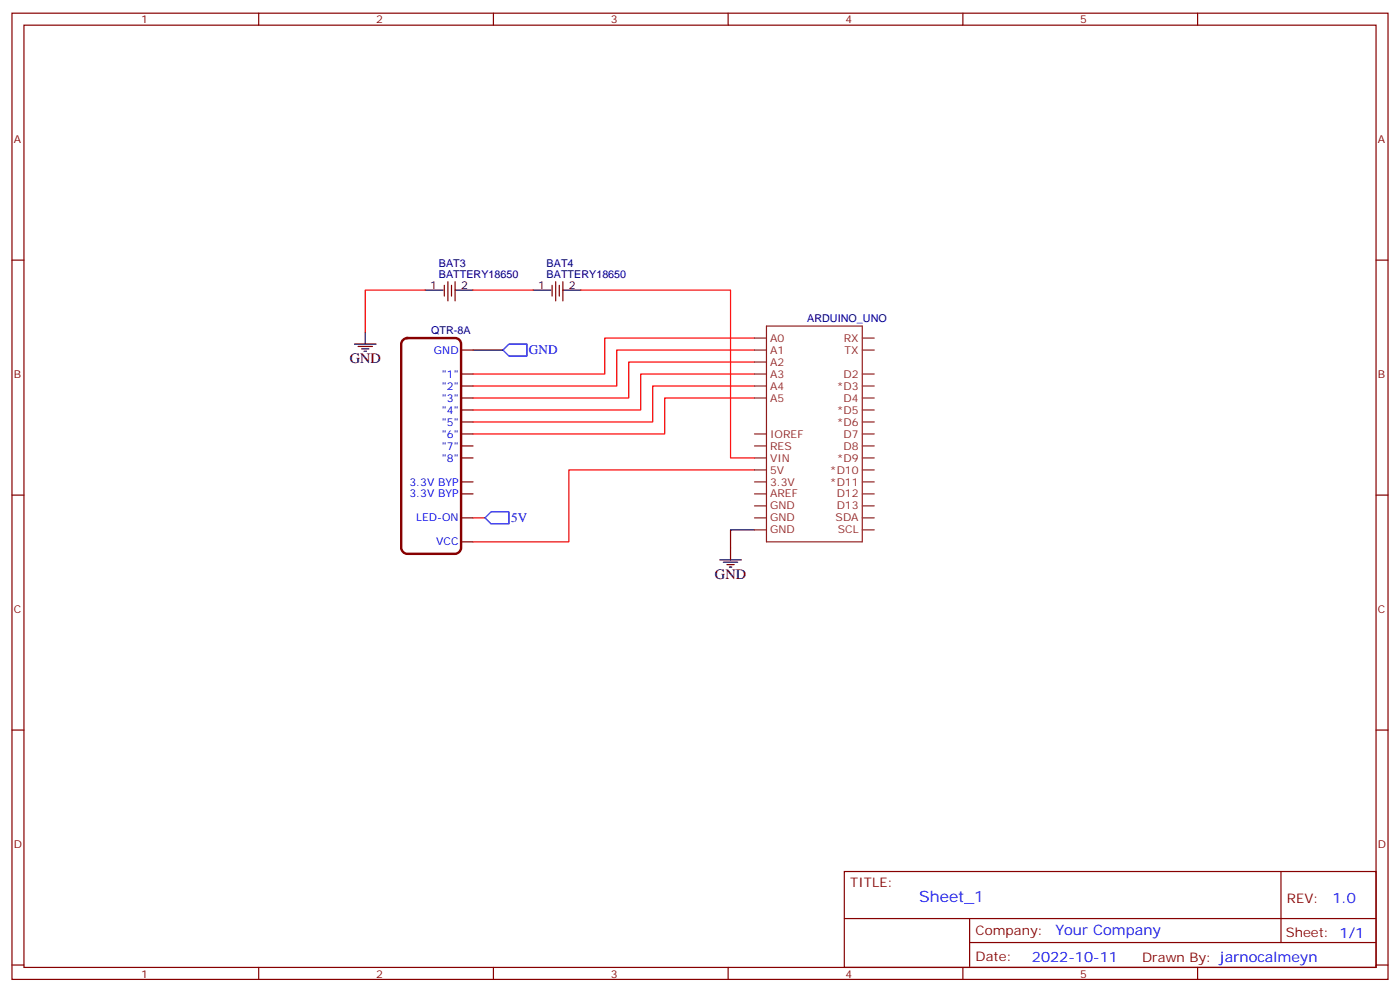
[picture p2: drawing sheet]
<svg xmlns="http://www.w3.org/2000/svg" width="412mm" height="292mm" viewBox="0 0 412 292" stroke-linecap="round" stroke-linejoin="round" font-family="sans-serif">
<g fill="none" stroke="#870000" stroke-width=".35">
<path d="M3.5 3.9h405.4v284.3h-405.4zM7.1 7.4h398.2v277.3h-398.2zM76.2 3.9v3.5M145.3 3.9v3.5M214.5 3.9v3.5M283.6 3.9v3.5M352.8 3.9v3.5M3.5 76.6h3.6M405.3 76.6h3.6M130.9 84v3.1M131.9 82.9v5.6M133 84v3.1"/>
<path d="M134.1 82.9v5.6M162.6 84v3.1M163.7 82.9v5.6M164.7 84v3.1M165.8 82.9v5.6M135.8 103h3.5M135.8 110.1h3.5M135.8 113.6h3.5M135.8 117.1h3.5M135.8 120.6h3.5M135.8 124.2h3.5M135.8 127.7h3.5"/>
<path d="M135.8 131.2h3.5M135.8 134.8h3.5M3.5 145.7h3.6M135.8 141.8h3.5M135.8 145.3h3.5M135.8 159.5h3.5M135.8 152.4h3.5M405.3 145.7h3.6M3.5 214.8h3.6M405.3 214.8h3.6M248.7 256.5h156.6v28.2h-156.6zM377.3 256.5v20.9"/>
<path d="M248.7 270.3h156.5M285.6 277.4h119.6M285.6 270.3v14.1M3.5 284h3.6M76.2 284.7v3.5M145.3 284.7v3.5M214.5 284.7v3.5M283.6 284.7v3.5M352.8 284.7v3.5M405.3 284h3.6"/>
</g>
<path d="M125.2 85.4h-17.6v12.3M139.3 85.4h17.7M171.1 85.4h44.1v49.4h7M222.2 99.5h-44v10.6h-38.9M222.2 117.1h-26.4v10.6h-56.5M222.2 113.6h-29.9v10.6h-53M222.2 110.1h-33.5v10.5h-49.4M222.2 106.5h-37v10.6h-45.9M222.2 103h-40.5v10.6h-42.4M222.2 138.3h-54.6v21.2h-28.3M139.3 152.4h3.6" fill="none" stroke="#f00" stroke-width=".35"/>
<path d="M148.2 103l1.7-1.8h5.3v3.6h-5.3zM142.9 152.4l1.7-1.8h5.3v3.6h-5.3z" fill="none" stroke="#00f" stroke-width=".35"/>
<g fill="none" stroke="#000" stroke-width=".35">
<path d="M107.6 97.7v3.5M125.2 85.4h5.3M134.1 85.4h5.2M157 85.4h5.3M165.8 85.4h5.3M104.4 101.2h6.4M105.5 102h4.2M106.5 102.7h2.2M107.2 103.4h.7M139.3 103h8.9M222.2 155.9h-7v8.8M212 164.7h6.4"/>
<path d="M213.1 165.5h4.2M214.1 166.2h2.2M214.8 166.9h.7"/>
</g>
<path d="M118.8 100l1.1-.5h14.2a1.76 1.76 0 0 1 1.7 1.7v60a1.89 1.89 0 0 1-1.7 1.8h-14.2a1.89 1.89 0 0 1-1.7-1.8v-60z" fill="none" stroke="#870000" stroke-width=".71"/>
<g fill="none" stroke="#8c2424" stroke-width=".35">
<path d="M222.2 99.5h3.6M225.8 96h28.2v63.5h-28.2zM254 99.5h3.5M222.2 103h3.6M222.2 110.1h3.6M222.2 113.6h3.6M222.2 117.1h3.6M222.2 106.5h3.6M254 103h3.5M254 110.1h3.5M254 113.6h3.5M254 117.1h3.5"/>
<path d="M222.2 127.7h3.6M222.2 131.2h3.6M222.2 134.8h3.6M222.2 138.3h3.6M254 120.6h3.5M254 124.2h3.5M254 127.7h3.5M254 131.2h3.5M254 134.8h3.5M254 138.3h3.5M222.2 141.8h3.6M222.2 145.3h3.6"/>
<path d="M222.2 148.9h3.6M222.2 152.4h3.6M222.2 155.9h3.6M254 141.8h3.5M254 145.3h3.5M254 148.9h3.5M254 152.4h3.5M254 155.9h3.5"/>
</g>
<text font-size="4.6" fill="#00f" x="270.8" y="265.5">Sheet_1</text>
<g font-size="4.2">
<text x="103" y="106.9">GND</text>
<text x="210.6" y="170.4">GND</text>
</g>
<g font-size="4.2" fill="#00f">
<text x="392.5" y="265.7">1.0</text>
<text x="310.9" y="275.3">Your Company</text>
<text x="304" y="283.1">2022-10-11</text>
</g>
<g font-size="3.9" fill="#00f">
<text x="155.8" y="104.3">GND</text>
<text x="150.6" y="153.7">5V</text>
</g>
<g font-size="3.9" fill="#800">
<text x="250.5" y="261.1">TITLE:</text>
<text x="379.1" y="265.7">REV:</text>
<text x="287.4" y="275.3">Company:</text>
<text x="378.7" y="275.9">Sheet: 1/1</text>
<text x="287.4" y="282.9">Date:</text>
<text x="336.4" y="283">Drawn By: jarnocalmeyn</text>
</g>
<g font-size="3.2" fill="#800">
<text x="41.6" y="6.9">1</text>
<text x="110.8" y="6.9">2</text>
<text x="179.9" y="6.9">3</text>
<text x="249.1" y="6.9">4</text>
<text x="318.2" y="6.9">5</text>
<text x="4.1" y="42">A</text>
<text x="405.9" y="42">A</text>
<text x="4.1" y="111.1">B</text>
<text x="405.9" y="111.1">B</text>
<text x="4.1" y="180.3">C</text>
<text x="405.9" y="180.3">C</text>
<text x="4.1" y="249.4">D</text>
<text x="405.9" y="249.4">D</text>
<text x="41.6" y="287.7">1</text>
<text x="110.8" y="287.7">2</text>
<text x="179.9" y="287.7">3</text>
<text x="249.1" y="287.7">4</text>
<text x="318.2" y="287.7">5</text>
</g>
<g font-size="3.2" fill="#000080">
<text x="129.3" y="81.8">BATTERY18650</text>
<text x="129.3" y="78.7">BAT3</text>
<text x="161" y="81.8">BATTERY18650</text>
<text x="161" y="78.7">BAT4</text>
<text x="237.8" y="94.9">ARDUINO_UNO</text>
<text x="127" y="98.4">QTR-8A</text>
</g>
<g font-size="3.2">
<text x="126.7" y="85">1</text>
<text x="135.8" y="85">2</text>
<text x="158.5" y="85">1</text>
<text x="167.6" y="85">2</text>
</g>
<g font-size="3.2" fill="#8d2323">
<text x="226.8" y="100.5">A0</text>
<text x="248.6" y="100.5">RX</text>
<text x="226.8" y="104.1">A1</text>
<text x="226.8" y="107.6">A2</text>
<text x="248.8" y="104.1">TX</text>
<text x="226.8" y="111.1">A3</text>
<text x="248.5" y="111.1">D2</text>
<text x="226.8" y="114.7">A4</text>
<text x="226.8" y="118.2">A5</text>
<text x="246.5" y="114.7">*D3</text>
<text x="248.5" y="118.2">D4</text>
<text x="246.5" y="121.7">*D5</text>
<text x="246.5" y="125.2">*D6</text>
<text x="226.8" y="128.8">IOREF</text>
<text x="248.5" y="128.8">D7</text>
<text x="226.8" y="135.8">VIN</text>
<text x="226.8" y="132.3">RES</text>
<text x="246.5" y="135.8">*D9</text>
<text x="248.5" y="132.3">D8</text>
<text x="226.8" y="139.3">5V</text>
<text x="226.8" y="142.9">3.3V</text>
<text x="244.4" y="139.3">*D10</text>
<text x="244.4" y="142.9">*D11</text>
<text x="226.8" y="146.4">AREF</text>
<text x="226.8" y="149.9">GND</text>
<text x="246.5" y="146.4">D12</text>
<text x="246.5" y="149.9">D13</text>
<text x="226.8" y="153.5">GND</text>
<text x="246.2" y="153.5">SDA</text>
<text x="226.8" y="157">GND</text>
<text x="246.8" y="157">SCL</text>
</g>
<g font-size="3.2" fill="#00f">
<text x="127.8" y="104.1">GND</text>
<text x="130.2" y="111.1">&quot;1&quot;</text>
<text x="130.2" y="114.7">&quot;2&quot;</text>
<text x="130.2" y="118.2">&quot;3&quot;</text>
<text x="130.2" y="121.7">&quot;4&quot;</text>
<text x="130.2" y="125.2">&quot;5&quot;</text>
<text x="130.2" y="128.8">&quot;6&quot;</text>
<text x="130.2" y="132.3">&quot;7&quot;</text>
<text x="130.2" y="135.8">&quot;8&quot;</text>
<text x="120.6" y="142.9">3.3V BYP</text>
<text x="120.6" y="146.4">3.3V BYP</text>
<text x="122.6" y="153.5">LED-ON</text>
<text x="128.5" y="160.5">VCC</text>
</g>
</svg>
